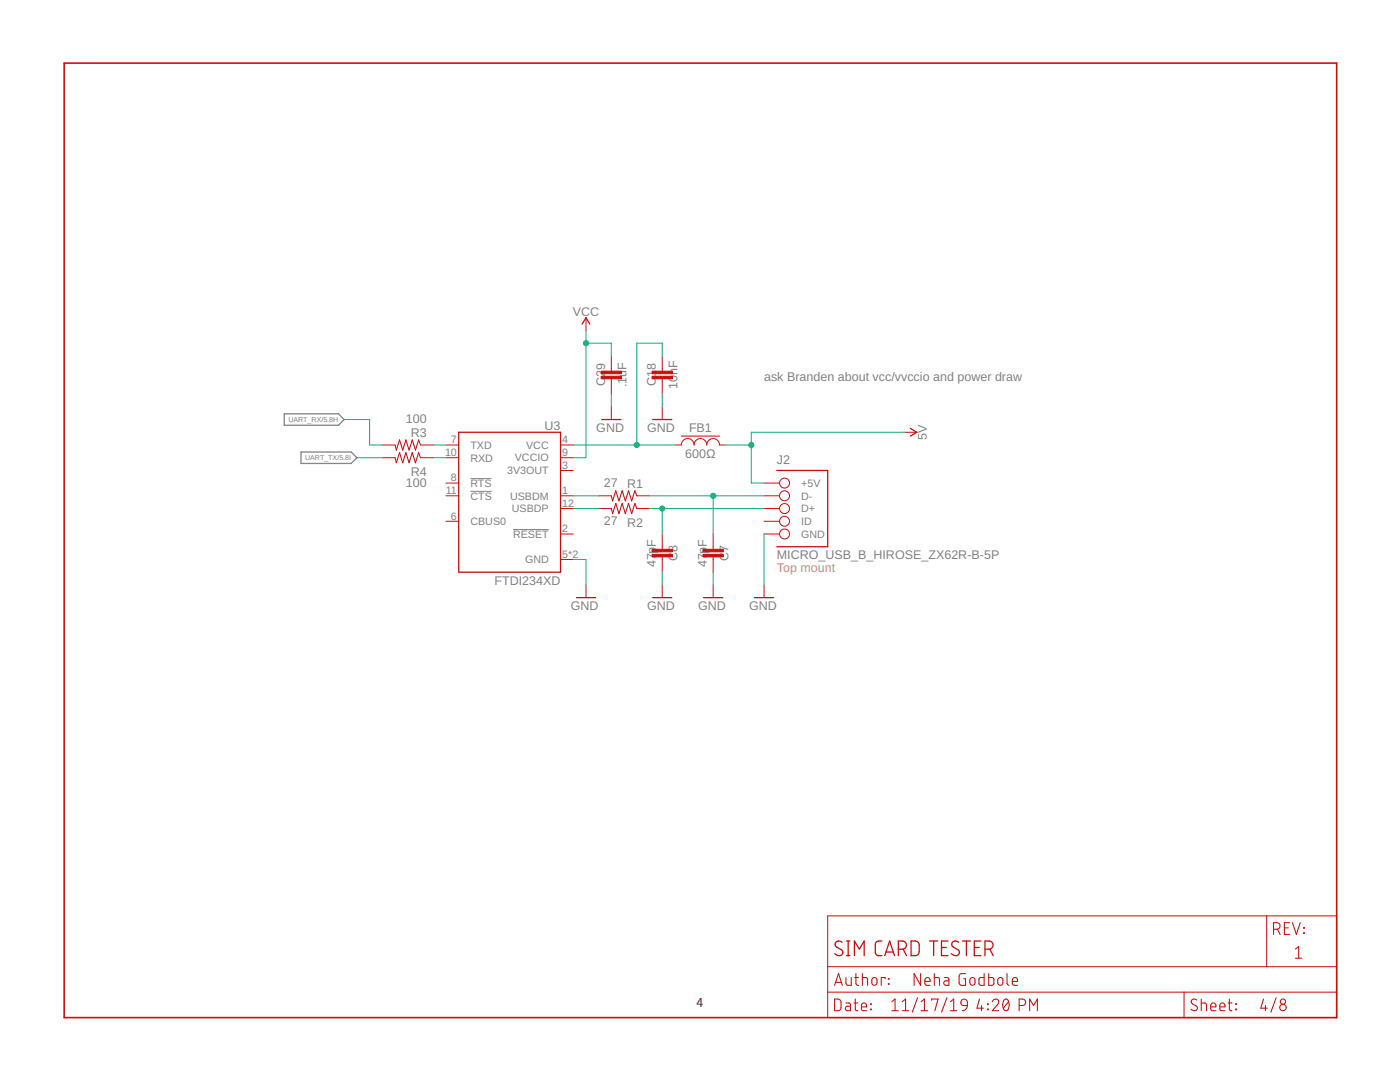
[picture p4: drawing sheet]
<svg xmlns="http://www.w3.org/2000/svg" width="279mm" height="216mm" viewBox="0 0 279 216" stroke-linecap="round" stroke-linejoin="round" font-family="sans-serif">
<path d="M93.9 95.5h4.2M93.9 98h4.2M102.4 105.7h7.1" fill="none" stroke="#808080" stroke-width=".2"/>
<path d="M56.7 82.6h10.8l1.2 1.1-1.2 1.2h-10.8zM60.1 90.2h10l1.1 1.1-1.1 1.2h-10z" fill="none" stroke="#808080" stroke-width=".25"/>
<g fill="none" stroke="#c90d0c" stroke-width=".25">
<path d="M116.2 64.7l.7-1.3 .8 1.3M91.5 86.3h20.4v27.9h-20.4zM120.1 83.7h3.8M130.3 83.7h3.8M155 93.9h10.2v15.2h-10.2M181.7 85.5l1.3 .8-1.3 .7M115 119.3h3.9M130.3 119.3h3.8M140.4 119.3h3.8M150.6 119.3h3.8M168 188a.73 .73 0 0 0-1.1-.1 .73 .73 0 0 0 .1 1.1l.9 .5a.7 .7 0 0 1 .1 1 .7 .7 0 0 1-1 .1l-.4-.3M169 190.7h.6"/>
<path d="M169 187.8h.6M169.3 187.8v2.9M170.5 190.7v-2.9l1 1.6 1-1.6v2.9M176 187.8a1.16 1.16 0 0 0-1.2 .2l-.1 .4v1.8l.5 .5h.8M176.6 190.7l.9-2.9 1 2.9M176.8 190h1.5M179.3 189.4h.8a.82 .82 0 0 0 .8-.8 .82 .82 0 0 0-.8-.8h-.8v2.9M180.3 189.4l.6 1.3M181.8 187.8a1.52 1.52 0 0 1 1.4 .2l.3 .6v1.3l-.3 .6a1.52 1.52 0 0 1-1.4 .2zM185.5 187.8h1.6M186.3 187.8v2.9M187.9 189.1h1"/>
<path d="M189.2 187.8h-1.3v2.9h1.3M191.3 188a.73 .73 0 0 0-1.1-.1 .73 .73 0 0 0 .1 1.1l.9 .5a.69 .69 0 0 1 .1 1 .69 .69 0 0 1-1 .1l-.4-.3M192.1 187.8h1.6M192.9 187.8v2.9M194.4 189.1h1M195.7 187.8h-1.3v2.9h1.3M196.6 189.4a1.39 1.39 0 0 0 1.4-.3 .8 .8 0 0 0 .1-.9 .8 .8 0 0 0-.7-.4h-.8v2.9M197.5 189.4l.7 1.3"/>
</g>
<g fill="none" stroke="#c90d0c" stroke-width=".2">
<path d="M116.9 63.4v2.5M122 71v3.1M122 75.6v3M132.2 71v3.1M132.2 75.6v3M76.3 88.8h2.5M76.3 91.3h2.5M83.9 88.8h2.6M83.9 91.3h2.6M89 88.8h2.5M89 91.3h2.5M89 96.4h2.5"/>
<path d="M89 98.9h2.5M111.9 88.8h2.5M111.9 91.3h2.5M111.9 98.9h2.5M111.9 93.9h2.5M119.5 98.9h2.5M122 81.2v2.5M127.1 98.9h2.5M132.2 81.2v2.5M134.7 88.8h1.3a1.27 1.27 0 0 1 1.2-1.3 1.27 1.27 0 0 1 1.3 1.3 1.27 1.27 0 0 1 1.3-1.3 1.27 1.27 0 0 1 1.3 1.3 1.27 1.27 0 0 1 1.2-1.3 1.27 1.27 0 0 1 1.3 1.3h1.3M136 87h7.6M152.5 96.4h3.1"/>
<path d="M152.5 98.9h3.1M180.4 86.3h2.6M89 104h2.5M111.9 111.6h2.5M111.9 101.5h2.5M111.9 106.6h2.5M116.9 116.7v2.6M119.5 101.5h2.5M127.1 101.5h2.5M132.2 106.6v3M132.2 111.1v3.1M132.2 116.7v2.6"/>
<path d="M142.3 106.6v3M142.3 111.1v3.1M142.3 116.7v2.6M152.5 116.7v2.6M152.5 104h3.1M152.5 101.5h3.1M152.5 106.6h3.1M165.2 182.8h101.6v20.3h-101.6zM165.2 198h101.6M165.2 192.9h101.6M236.3 198v5.1M252.8 182.8v10.1"/>
<circle cx="156.6" cy="96.4" r=".99"/>
<circle cx="156.6" cy="98.9" r=".99"/>
<circle cx="156.6" cy="101.5" r=".99"/>
<circle cx="156.6" cy="104" r=".99"/>
<circle cx="156.6" cy="106.6" r=".99"/>
</g>
<g fill="#c90d0c" stroke="#c90d0c" stroke-width=".2">
<path d="M140.3 110.6h4.1v.5h-4.1z"/>
<path d="M140.3 109.6h4.1v.5h-4.1z"/>
<path d="M130.1 110.6h4.1v.5h-4.1z"/>
<path d="M130.1 109.6h4.1v.5h-4.1z"/>
<path d="M120 75.1h4v.5h-4z"/>
<path d="M120 74.1h4v.5h-4z"/>
<path d="M130.1 75.1h4.1v.5h-4.1z"/>
<path d="M130.1 74.1h4.1v.5h-4.1z"/>
</g>
<g fill="none" stroke="#c90d0c" stroke-width=".21">
<path d="M78.8 88.8l.3 1 .6-2 .7 2 .6-2 .6 2 .7-2 .6 2 .6-2 .4 1M78.8 91.3l.3 1.1 .6-2.1 .7 2.1 .6-2.1 .6 2.1 .7-2.1 .6 2.1 .6-2.1 .4 1M122 98.9l.3 1 .6-2 .6 2 .7-2 .6 2 .6-2 .7 2 .6-2 .4 1M122 101.5l.3 1 .6-2 .6 2 .7-2 .6 2 .6-2 .7 2 .6-2 .4 1M166.6 199.3l.8 .1 .4 .4v1.4l-.4 .5h-.8zM166.6 196.6l.7-2.3 .8 2.3M166.8 196h1.1M168.8 195.1v1.1l.2 .3 .2 .1h.7v-1.5M170.6 195.1h.7M170.7 199.3v2.1l.2 .3h.3M170.8 194.3v1.9l.1 .3 .4 .1M172.1 195.1h.8l.2 .2v1.3"/>
<path d="M172.1 194.3v2.3M174.2 195.1h.4a.92 .92 0 0 1 .2 1.4l-.4 .1a.92 .92 0 0 1-.2-1.5zM176.7 195.3v-.2h-.8v1.5M177.3 195.2l.1 .2zM177.3 196.3l.1 .1zM178 199.9l.6-.6v2.4M180.1 199.9l.6-.6v2.4M183.1 199.1l-1 2.9M183.7 194.3v2.3l-1.3-2.3v2.3M183.8 199.9l.7-.6v2.4M184.6 195.8h1a.55 .55 0 0 0-.3-.7 .55 .55 0 0 0-.7 .5l.1 .9 .9 .1M185.9 199.6v-.3h1.3l-.6 2.4"/>
<path d="M186.5 195.1h.8l.2 .2v1.3M186.5 194.3v2.3M188.5 195.1h.6l.3 .3v1.2h-.6a.46 .46 0 0 1-.5-.4 .46 .46 0 0 1 .5-.5h.6M189 199.1l-1.1 2.9M189.7 199.9l.6-.6v2.4M192 199.5l.6-.1 .4 .4 .1 .8h-.8a.64 .64 0 0 1-.6-.5 .64 .64 0 0 1 .3-.6zM192.7 194.3h-.8a.51 .51 0 0 0-.5 .5v1.3l.2 .4 1.1 .1v-1.3h-.4M193.7 195.2l.5-.1a.92 .92 0 0 1 .1 1.4l-.3 .1-.3-.2-.2-.3zM195.5 199.3l-.5 1.9h1.3M196.4 194.3v2.3h-.8l-.2-.2v-1.1l.2-.2h.8M197.3 194.3v2.3h.8l.2-.2v-1.1l-.2-.2h-.8M198 199.9a.64 .64 0 0 1 .9-.5 .64 .64 0 0 1 .2 1l-1.1 1.3h1.3"/>
<path d="M199.2 195.2l.5-.1a.92 .92 0 0 1 .2 1.4l-.3 .1-.4-.2-.1-.3zM200.4 199.5a.53 .53 0 0 1 .6-.1 .53 .53 0 0 1 .3 .5 1.34 1.34 0 0 1-.5 1.8 1.4 1.4 0 0 1-.4-2.2zM201 194.3v1.9l.1 .3 .3 .1M201.3 199.9l-1.1 1.3M202 195.8h1.1a.55 .55 0 0 0-.4-.7 .55 .55 0 0 0-.7 .5l.2 .9 .9 .1M238.8 199.5a.58 .58 0 0 0-.9-.1 .58 .58 0 0 0 .1 .9l.7 .4a.58 .58 0 0 1 .1 .9 .58 .58 0 0 1-.9-.1l-.2-.1M239.7 199.3v2.4M245.3 199.3l.1 2.1 .2 .3h.3M252.2 199.3l-.6 1.9h1.3M254.2 185.4a1.16 1.16 0 0 0 1.2-.3l.1-.3-.1-.4a1.16 1.16 0 0 0-1.2-.3v2.4M254.7 199.1l-1.1 2.9M255 185.4l.5 1.1"/>
<path d="M256.3 185.1h.8M257.4 184.1h-1.1v2.4h1.1M257.9 184.1l.8 2.4 .8-2.4M258.5 189.4l.7-.5v2.3M258.5 191.2h1.3M260.2 185.1l.1 .1zM260.2 186.1l.1 .1zM168.8 200.1l.7 .1 .2 .2v1.3h-.5a.44 .44 0 0 1-.5-.5 .44 .44 0 0 1 .5-.4h.5M170.4 200.1h.8M171.9 200.9h1.1a.55 .55 0 0 0-.4-.8 .55 .55 0 0 0-.7 .5l.1 1 1 .1M173.8 200.3l.1 .1zM173.8 201.4l.1 .1z"/>
<path d="M178 201.7h1.3M180.1 201.7h1.3M183.8 201.7h1.3M189.7 201.7h1.3M193.1 200.6l-.2 .6a.94 .94 0 0 1-.9 .5M195.9 200.6v1.1M197.1 201.4l.1 .1zM197.1 200.3l.1 .1zM203.4 200.6h.6a.65 .65 0 0 0 .7-.6 .65 .65 0 0 0-.7-.7h-.6v2.4M205.5 201.7v-2.4l.8 1.3 .7-1.3v2.4M239.7 200.1l1 .1 .1 .3v1.2M241.6 200.9h1.1a.55 .55 0 0 0-.4-.8 .55 .55 0 0 0-.7 .5l.1 1 1 .1"/>
<path d="M243.4 200.9h1.1a.55 .55 0 0 0-.4-.8 .55 .55 0 0 0-.7 .5l.1 1 1 .1M245.1 200.1h.8M246.6 201.4l.1 .1zM246.6 200.3l.1 .1zM252.5 200.6v1.1"/>
<circle cx="256" cy="199.9" r=".52"/>
<circle cx="256" cy="201" r=".65"/>
</g>
<path d="M12.8 12.6h254v190.5h-254z" fill="none" stroke="#c90d0c" stroke-width=".32"/>
<g fill="none" stroke="#0dab76" stroke-width=".2">
<path d="M116.9 65.9v25.4h-2.5M116.9 68.5h5.1v2.5M122 78.6v2.6M132.2 71v-2.5h-5.1v20.3M132.2 78.6v2.6M68.7 83.7h5.1v5.1h2.5M71.2 91.3h5.1M86.5 88.8h2.5M86.5 91.3h2.5M114.4 98.9h5.1M114.4 88.8h20.3M129.6 98.9h22.9"/>
<path d="M142.3 98.9v7.7M144.9 88.8h5M180.4 86.3h-30.5v10.1h2.6M114.4 111.6h2.5v5.1M114.4 101.5h5.1M129.6 101.5h22.9M132.2 101.5v5.1M132.2 114.2v2.5M142.3 114.2v2.5M152.5 106.6v10.1"/>
</g>
<g fill="#0dab76" stroke="#0dab76" stroke-width=".2">
<circle cx="132.2" cy="101.5" r=".51"/>
<circle cx="142.3" cy="98.9" r=".51"/>
<circle cx="127.1" cy="88.8" r=".51"/>
<circle cx="149.9" cy="88.8" r=".51"/>
<circle cx="116.9" cy="68.5" r=".51"/>
</g>
<text font-size="2.7" x="139" y="200.9">4</text>
<g font-size="2.5" fill="#808080">
<text x="114.3" y="63.1">VCC</text>
<text x="120.7" y="77.1" transform="rotate(-90 120.7 77.1)">C</text>
<text x="120.7" y="75.3" transform="rotate(-90 120.7 75.3)">2</text>
<text x="120.7" y="73.9" transform="rotate(-90 120.7 73.9)">9</text>
<text x="125.1" y="77.3" transform="rotate(-90 125.1 77.3)">.1uF</text>
<text x="130.9" y="77.1" transform="rotate(-90 130.9 77.1)">C</text>
<text x="130.9" y="75.3" transform="rotate(-90 130.9 75.3)">1</text>
<text x="130.9" y="73.9" transform="rotate(-90 130.9 73.9)">8</text>
<text x="135.2" y="77.7" transform="rotate(-90 135.2 77.7)">10nF</text>
<text x="152.5" y="76.1">ask Branden about vcc/vvccio and power draw</text>
<text x="81" y="84.5">100</text>
<text x="82" y="87.3">R3</text>
<text x="108.7" y="85.7">U3</text>
<text x="119" y="86.2">GND</text>
<text x="129.2" y="86.2">GND</text>
<text x="137.5" y="86.2">FB1</text>
<text x="185" y="87.8" transform="rotate(-90 185 87.8)">5V</text>
<text x="82" y="94.9">R4</text>
<text x="136.7" y="91.3">600Ω</text>
<text x="155" y="92.6">J2</text>
<text x="81" y="97.2">100</text>
<text x="120.5" y="97.2">27</text>
<text x="125.2" y="97.4">R1</text>
<text x="120.5" y="104.8">27</text>
<text x="125.2" y="105.1">R2</text>
<text x="130.9" y="113.2" transform="rotate(-90 130.9 113.2)">47</text>
<text x="130.9" y="110.4" transform="rotate(-90 130.9 110.4)">p</text>
<text x="130.9" y="109.1" transform="rotate(-90 130.9 109.1)">F</text>
<text x="135.2" y="112" transform="rotate(-90 135.2 112)">C8</text>
<text x="141.1" y="113.2" transform="rotate(-90 141.1 113.2)">47</text>
<text x="141.1" y="110.4" transform="rotate(-90 141.1 110.4)">p</text>
<text x="141.1" y="109.1" transform="rotate(-90 141.1 109.1)">F</text>
<text x="145.4" y="112" transform="rotate(-90 145.4 112)">C7</text>
<text x="155" y="111.6">MICRO_USB_B_HIROSE_ZX62R-B-5P</text>
<text x="98.7" y="116.7">FTDI234XD</text>
<text x="113.9" y="121.8">GND</text>
<text x="129.2" y="121.8">GND</text>
<text x="139.3" y="121.8">GND</text>
<text x="149.5" y="121.8">GND</text>
</g>
<text font-size="2.5" fill="#c8c832" x="155" y="114.2">Top mount</text>
<g font-size="2.1" fill="#808080">
<text x="90" y="88.4">7</text>
<text x="93.9" y="89.5">TXD</text>
<text x="105" y="89.5">VCC</text>
<text x="112.2" y="88.4">4</text>
<text x="88.8" y="91">10</text>
<text x="93.9" y="92.1">RXD</text>
<text x="101.2" y="94.6">3V3OUT</text>
<text x="102.7" y="92.1">VCCIO</text>
<text x="112.2" y="91">9</text>
<text x="112.2" y="93.5">3</text>
<text x="89" y="98.6">11</text>
<text x="90" y="96">8</text>
<text x="93.9" y="97.2">RTS</text>
<text x="93.9" y="99.7">CTS</text>
<text x="101.8" y="99.7">USBDM</text>
<text x="112.2" y="98.6">1</text>
<text x="112.2" y="101.1">12</text>
<text x="159.9" y="97.2">+5V</text>
<text x="159.9" y="99.7">D-</text>
<text x="90" y="103.7">6</text>
<text x="93.9" y="104.8">CBUS0</text>
<text x="102.2" y="102.2">USBDP</text>
<text x="102.4" y="107.3">RESET</text>
<text x="112.2" y="106.2">2</text>
<text x="159.9" y="102.2">D+</text>
<text x="159.9" y="104.8">ID</text>
<text x="159.9" y="107.3">GND</text>
<text x="104.8" y="112.4">GND</text>
<text x="112.2" y="111.3">5*2</text>
</g>
<g font-size="1.4" fill="#808080">
<text x="57.6" y="84.2">UART_RX/5.8H</text>
<text x="60.9" y="91.8">UART_TX/5.8I</text>
</g>
</svg>
